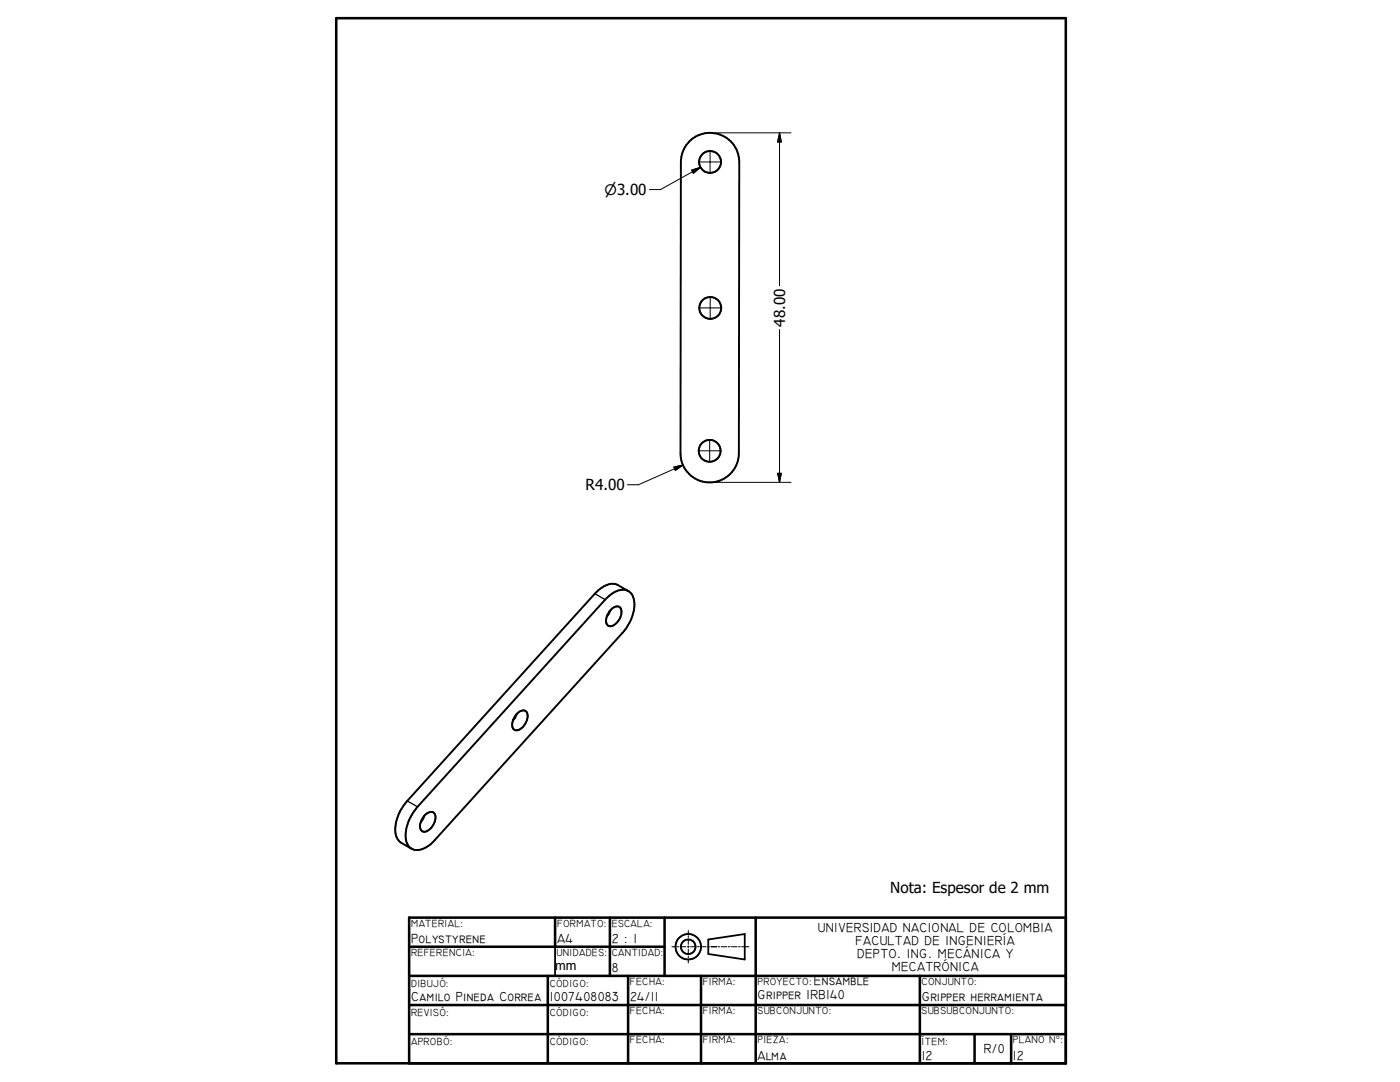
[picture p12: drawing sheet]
<svg xmlns="http://www.w3.org/2000/svg" width="279mm" height="216mm" viewBox="0 0 279 216" stroke-linecap="round" stroke-linejoin="round" font-family="sans-serif">
<g fill="none" stroke="#000" stroke-width=".38">
<path d="M137.6 28.2a5.8 5.8 0 0 1 6.3-1.3 5.8 5.8 0 0 1 3.6 5.4v58.2a5.8 5.8 0 0 1-5.9 5.8 5.8 5.8 0 0 1-5.8-5.9l.1-58.1a5.8 5.8 0 0 1 1.7-4.1zM121.1 119.3a4.1 4.1 0 0 1 4.1-1.5 3.2 3.2 0 0 1 1.4 3.7 9.4 9.4 0 0 1-2.4 4.8l-37.4 41.3a4.4 4.4 0 0 1-4.4 1.9 3.1 3.1 0 0 1-1.4-3.7 9.5 9.5 0 0 1 2.3-4.8zM125.4 118l-2.1-1.2a3.5 3.5 0 0 0-3.9 1l-38.1 42a7.8 7.8 0 0 0-2.1 7.3l.6 .9 2.3 1.4M121.8 121.8l-.7 1.2M122.1 121.5a1.08 1.08 0 0 1 1.9 .1 2.93 2.93 0 0 1-2.2 3.4 1.12 1.12 0 0 1-.8-1.7l.4-.9zM103.1 142.5l-.7 1.3M103.4 142.2a1.02 1.02 0 0 1 1-.5 1.02 1.02 0 0 1 .9 .8 2.95 2.95 0 0 1-2.4 3.2 1.24 1.24 0 0 1-.6-1.8l.5-1.1zM84.7 162.8l-.7 1.2M84.7 162.7a1.27 1.27 0 0 1 2.1-.3 2.92 2.92 0 0 1-2.1 3.6 1.22 1.22 0 0 1-.7-2z"/>
<circle cx="141.7" cy="32.3" r="2.18"/>
<circle cx="141.8" cy="61.5" r="2.18"/>
<circle cx="141.6" cy="90" r="2.18"/>
</g>
<path d="M118.7 118.5l2.1 1.2M81.3 159.8l2 1.2" fill="none" stroke="#000" stroke-width=".25"/>
<g fill="none" stroke="#000" stroke-width=".51">
<path d="M67.1 3.6h145.6v208.6h-145.6zM81.7 194.7h131M81.7 188.9h50.9M109.3 194.7v17.5M110.8 183.1v5.8M121.7 183.1v11.6M125.4 194.7v17.5M132.6 183.1v11.6M139.9 194.7v17.5M150.8 183.1v29.1M183.6 194.7v17.5M212.7 183.1h-131v29.1"/>
<path d="M81.7 200.5h131M81.7 206.4h131M194.5 206.4v5.8M201.8 206.4v5.8"/>
</g>
<g fill="none" stroke="#000" stroke-width=".36">
<path d="M110.8 188.9v5.8M141.4 187.5l7.2-1.1v5.1l-7.2-1.1z"/>
<circle cx="137.3" cy="188.9" r="2.55"/>
<circle cx="137.4" cy="188.9" r="1.45"/>
</g>
<g fill="none" stroke="#000" stroke-width=".2">
<path d="M138 33.9l1.8-.5-1.4 1.2zM139.4 32.3h4.6M139.8 33.4l-8 4.4h-2.2M141.7 30v4.6M142.9 26.5h15M155.6 26.5v30.5M155.6 26.5l.3 1.8h-.7zM141.7 59.1v4.6M139.4 61.4h4.6M155.6 65.8v30.4M134.5 93.2l1.8-.4-1.5 1.1zM136.3 92.8l-8.9 3.9h-2.2"/>
<path d="M139.3 90h4.6M141.6 87.7v4.6M142.8 96.2h15.1M155.2 94.4h.7l-.3 1.8zM134.1 188.9h.7M135.1 188.9h.4M135.8 188.9h1.1M137.2 188.9h.3M137.4 185.7v.7M137.4 186.7v.4M137.4 187.4v1M137.4 188.7v.4"/>
<path d="M137.4 189.4v1.1M137.4 190.8v.3M137.4 191.4v.7M137.8 188.9h1.1M139.2 188.9h.4M139.9 188.9h1M141.3 188.9h.3M141.9 188.9h1.1M143.3 188.9h.3M143.9 188.9h1.1M145.3 188.9h.4M146 188.9h1.1"/>
<path d="M147.4 188.9h.3M148 188.9h1.5"/>
</g>
<path d="M138 33.9l1.8-.5-1.4 1.2zM155.6 26.5l.3 1.8h-.7zM134.5 93.2l1.8-.4-1.5 1.1zM155.2 94.4h.7l-.3 1.8z" fill="#000" stroke="#000" stroke-width=".2"/>
<g font-size="3">
<text x="156.7" y="65.2" transform="rotate(-90 156.7 65.2)">48.00</text>
<text x="116.8" y="97.8">R4.00</text>
<text x="177.7" y="178.1">Nota: Espesor de 2 mm</text>
</g>
<text font-size="2.9" x="120.7" y="38.9">n3.00</text>
<g font-size="2.7">
<text x="82" y="188.2">Polystyrene</text>
<text x="111.2" y="188.2">A4</text>
<text x="122.1" y="188.2">2 : 1</text>
</g>
<g font-size="2.6">
<text x="163.2" y="185.9">UNIVERSIDAD NACIONAL DE COLOMBIA</text>
<text x="170.7" y="188.5">FACULTAD DE INGENIERÍA</text>
<text x="171.1" y="191.1">DEPTO. ING. MECÁNICA Y</text>
<text x="122.1" y="194">8</text>
<text x="162.4" y="196.6">Ensamble</text>
<text x="178" y="193.7">MECATRÓNICA</text>
<text x="82" y="199.8">Camilo Pineda Correa</text>
<text x="109.7" y="199.8">1007408083</text>
<text x="125.7" y="199.8">24/11</text>
<text x="151.2" y="199.4">Gripper IRB140</text>
<text x="183.9" y="199.8">Gripper herramienta</text>
<text x="151.2" y="211.4">Alma</text>
<text x="183.9" y="211.4">12</text>
<text x="196.3" y="210.2">R/0</text>
<text x="202.1" y="211.4">12</text>
</g>
<text font-size="2.5" x="110.8" y="193.5">mm</text>
<g font-size="2.1">
<text x="82" y="184.9">MATERIAL:</text>
<text x="111.2" y="184.9">FORMATO:</text>
<text x="122.1" y="184.9">ESCALA:</text>
<text x="82" y="190.7">REFERENCIA:</text>
<text x="111" y="190.8">UNIDADES:</text>
<text x="122.1" y="190.7">CANTIDAD:</text>
<text x="82" y="197">DIBUJÓ:</text>
<text x="109.7" y="197">CÓDIGO:</text>
<text x="125.7" y="196.5">FECHA:</text>
<text x="140.2" y="196.5">FIRMA:</text>
<text x="151.2" y="196.5">PROYECTO:</text>
<text x="183.9" y="196.5">CONJUNTO:</text>
<text x="82" y="202.8">REVISÓ:</text>
<text x="109.7" y="202.8">CÓDIGO:</text>
<text x="125.7" y="202.4">FECHA:</text>
<text x="140.2" y="202.4">FIRMA:</text>
<text x="151.2" y="202.4">SUBCONJUNTO:</text>
<text x="183.9" y="202.4">SUBSUBCONJUNTO:</text>
<text x="82" y="208.6">APROBÓ:</text>
<text x="109.7" y="208.6">CÓDIGO:</text>
<text x="125.7" y="208.2">FECHA:</text>
<text x="140.2" y="208.2">FIRMA:</text>
<text x="151.2" y="208.2">PIEZA:</text>
<text x="183.9" y="208.6">ÍTEM:</text>
<text x="202.1" y="208.2">PLANO N°:</text>
</g>
</svg>
